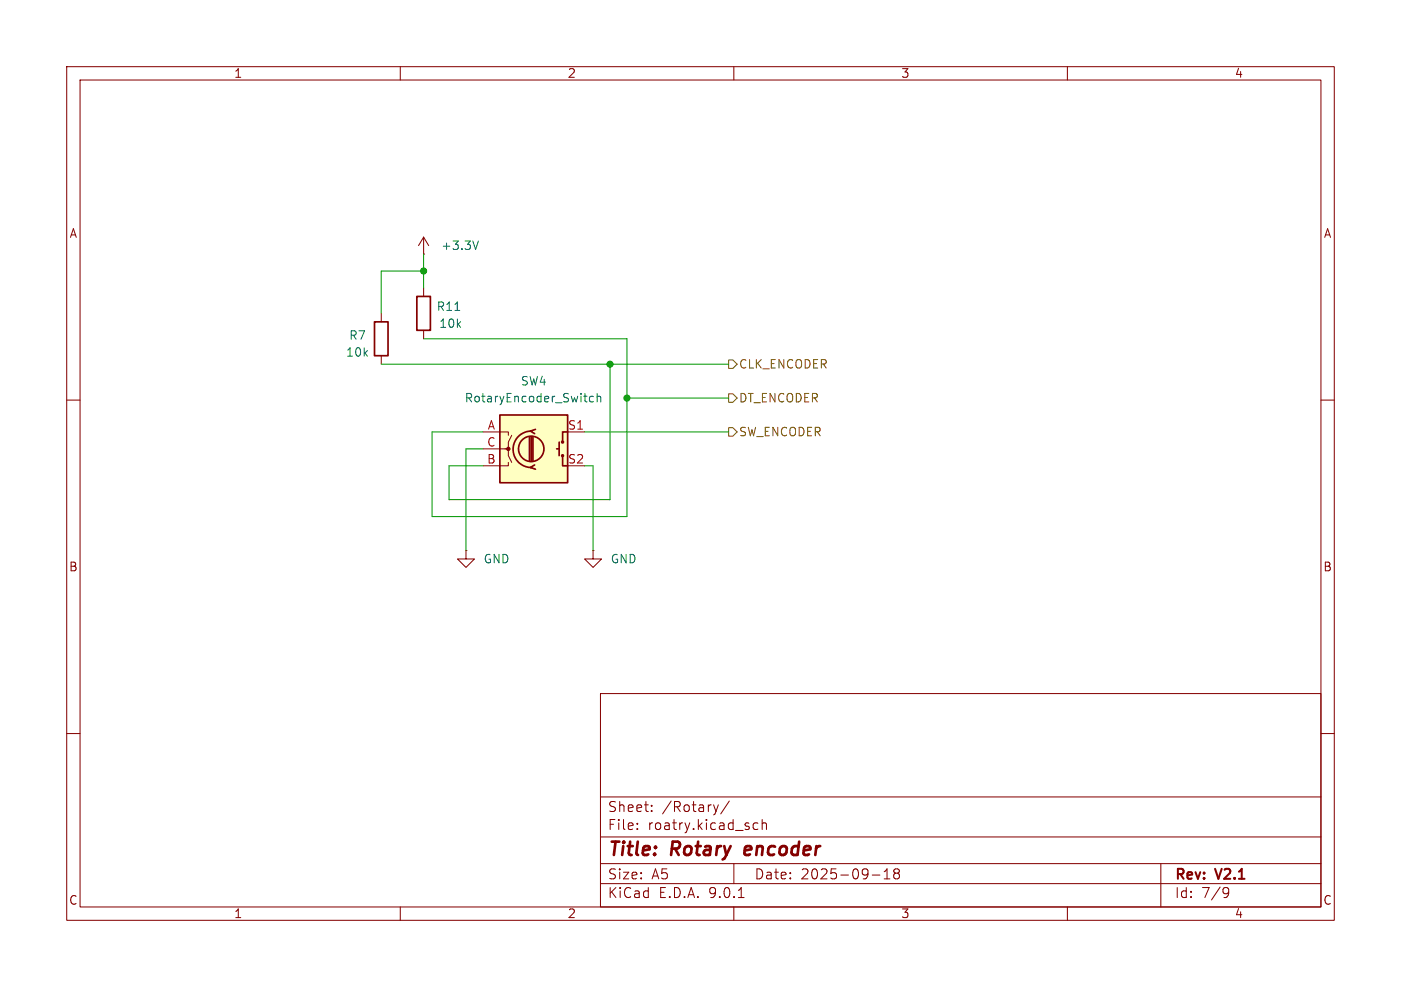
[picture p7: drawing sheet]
<svg xmlns="http://www.w3.org/2000/svg" width="210mm" height="148mm" viewBox="0 0 210 148" stroke-linecap="round" stroke-linejoin="round" font-family="sans-serif">
<g fill="none" stroke="#840000" stroke-width=".15">
<path d="M10 10h190v128h-190zM12 12h186v124h-186zM60 10v2M110 10v2M160 10v2M63.5 38.1h.1M63.5 35.6v2.5M63.5 35.6l-.8 1.2M63.5 35.6l.8 1.2M57.1 47v1.3M57.1 53.3v1.3M63.5 43.2v1.3"/>
<path d="M63.5 49.5v1.3M10 60h2M198 60h2M10 110h2M90 104h108v32h-108zM90 119.5h108M198 110h2M60 136v2M90 132.5h108M90 129.5h108M90 125.5h108M95.5 124.2v.2"/>
<path d="M95.5 123.5v.1M97.7 121.5v.2M97.7 120.8v.1M107 120.7l.3 1M107.3 121.7l-.1 .3M107.7 120.7l-.4 1M109.3 120.1l-1.3 1.9M110 136v2M110 129.5v3M110.7 134.6h.8M112.9 124.1l.3 .3 .4-.1M113.6 123.5l-.4-.1-.3 .3"/>
<path d="M114.3 123.5a.37 .37 0 0 1 .6 .1v.8M114.3 122.9v1.5M130.8 131.2h1.1M132.5 131.8h.9M132.5 130.7l.5-.4v1.5M134.3 130.9l-.3 .3v.4l.3 .2 .4-.1 .1-.2v-.4l-.3-.2M134.3 130.9l-.3-.3v-.2l.3-.1 .4 .1 .1 .2v.2l-.3 .1M134.3 130.9h.2M160 136v2M174 129.5v6.5M183.6 133.1h.3l.2 .1a.99 .99 0 0 1-.3 1.4h-.3M184.2 133.7l-.3 .3h-.3"/>
</g>
<path d="M111.8 127l-.2 .9 .2 .3M112.6 127.4l-1 .1" fill="none" stroke="#840000" stroke-width=".4"/>
<path d="M56.1 48.3h2.1v5h-2.1zM62.5 44.5h2v5h-2z" fill="none" stroke="#840000" stroke-width=".25"/>
<path d="M71.7 36.1l-.4 1.3M68.2 46.6h.7" fill="none" stroke="#006464" stroke-width=".15"/>
<path d="M74.9 62.2h10.2v10.2h-10.2z" fill="#ffffc2"/>
<g fill="none" stroke="#840000" stroke-width=".25">
<path d="M74.9 62.2h10.2v10.2h-10.2zM79.4 65.5v3.6M79.6 64.6a2.73 2.73 0 0 0-2.7 2.8 2.73 2.73 0 0 0 2.7 2.7M79.6 65.5v3.6M79.9 65.5v3.6M80.1 69.7l-.6 .4 .8 .3M80.3 64.4l-.8 .2 .6 .4M83.4 67.3h.4M83.8 66.3v2M84.3 68.3v1.6h.8M85.1 64.8h-.8v1.5"/>
<circle cx="79.6" cy="67.3" r="1.9"/>
<circle cx="84.3" cy="68.3" r=".13"/>
<circle cx="84.3" cy="66.3" r=".13"/>
</g>
<path d="M72.4 64.8h3.8v.5M72.4 67.3h3.8v1l.5 1M76.2 69.3v.6h-3.8M76.7 65.3l-.5 1v1h-.5M85.1 64.8h2.5M69.8 82.6v1.2h1.3l-1.3 1.3-1.2-1.3h1.2M69.8 82.6h.1M88.9 82.6v1.2h1.3l-1.3 1.3-1.3-1.3h1.3M88.9 82.6h.1" fill="none" stroke="#840000" stroke-width=".15"/>
<circle cx="76.2" cy="67.3" r=".25" fill="#840000" stroke="#840000" stroke-width=".15"/>
<path d="M89 59.5l-.4-.1-.2 .3v.3l.1 .2h.5M89.5 59.5l.2-.1 .3 .1v.8M89.5 59v1.3" fill="none" stroke="#006464" stroke-width=".15"/>
<path d="M109.2 59.1h.7l.6 .6-.6 .6h-.7zM109.2 54h.7l.6 .6-.6 .6h-.7zM109.2 64.1h.7l.6 .7-.6 .6h-.7z" fill="none" stroke="#725600" stroke-width=".15"/>
<path d="M63.5 38.1v5.1M57.1 54.6h52.1M63.5 50.8h30.5v26.7h-29.2v-12.7h7.6M63.5 40.6h-6.4v6.4M91.4 54.6v20.3h-24.1v-5h5.1M94 59.7h15.2M72.4 67.3h-2.6v15.3M87.6 69.9h1.3v12.7M87.6 64.8h21.6" fill="none" stroke="#009600" stroke-width=".15"/>
<g fill="#009600" stroke="#009600" stroke-width=".15">
<circle cx="91.4" cy="54.6" r=".46"/>
<circle cx="94" cy="59.7" r=".46"/>
<circle cx="63.5" cy="40.6" r=".46"/>
</g>
<g font-size="2.8" fill="#840000">
<text x="91" y="128.9">Title:</text>
<text x="100.7" y="128.9">Rotary</text>
<text x="112.5" y="128.9">encoder</text>
</g>
<g font-size="2.1" fill="#840000">
<text x="91" y="124.7">File:</text>
<text x="91" y="122">Sheet:</text>
<text x="97.1" y="124.7">roatry.kicad_sch</text>
<text x="99.2" y="122">/Rotary/</text>
<text x="91" y="134.9">KiCad</text>
<text x="91" y="132.1">Size:</text>
<text x="97.7" y="132.1">A5</text>
<text x="98.7" y="134.9">E.D.A.</text>
<text x="106.3" y="134.9">9.0.1</text>
<text x="113" y="132.1">Date:</text>
<text x="120" y="132.1">2025-09-18</text>
<text x="176" y="132.3">Rev:</text>
<text x="176" y="134.9">Id:</text>
<text x="180.1" y="134.9">7/9</text>
<text x="182.4" y="132.3">V2.1</text>
</g>
<g font-size="1.8" fill="#840000">
<text x="35" y="11.9">1</text>
<text x="85" y="11.9">2</text>
<text x="135" y="11.9">3</text>
<text x="185" y="11.9">4</text>
<text x="10.3" y="35.9">A</text>
<text x="198.4" y="35.9">A</text>
<text x="10.3" y="85.9">B</text>
<text x="198.3" y="85.9">B</text>
<text x="10.3" y="135.9">C</text>
<text x="35" y="137.9">1</text>
<text x="85" y="137.9">2</text>
<text x="135" y="137.9">3</text>
<text x="185" y="137.9">4</text>
<text x="198.3" y="135.9">C</text>
</g>
<g font-size="1.8" fill="#006464">
<text x="66" y="37.7">+3.3V</text>
<text x="65.4" y="46.8">R11</text>
<text x="51.8" y="53.7">10k</text>
<text x="52.3" y="51.2">R7</text>
<text x="65.7" y="49.4">10k</text>
<text x="78" y="58">SW4</text>
<text x="69.6" y="60.6">RotaryEncoder_Switch</text>
<text x="72.4" y="84.7">GND</text>
<text x="91.4" y="84.7">GND</text>
</g>
<g font-size="1.8" fill="#725600">
<text x="110.7" y="55.5">CLK_ENCODER</text>
<text x="110.7" y="60.6">DT_ENCODER</text>
<text x="110.7" y="65.6">SW_ENCODER</text>
</g>
<g font-size="1.8" fill="#a90000">
<text x="73" y="64.5">A</text>
<text x="85" y="64.5">S1</text>
<text x="72.9" y="67.1">C</text>
<text x="72.9" y="69.6">B</text>
<text x="85" y="69.6">S2</text>
</g>
</svg>
